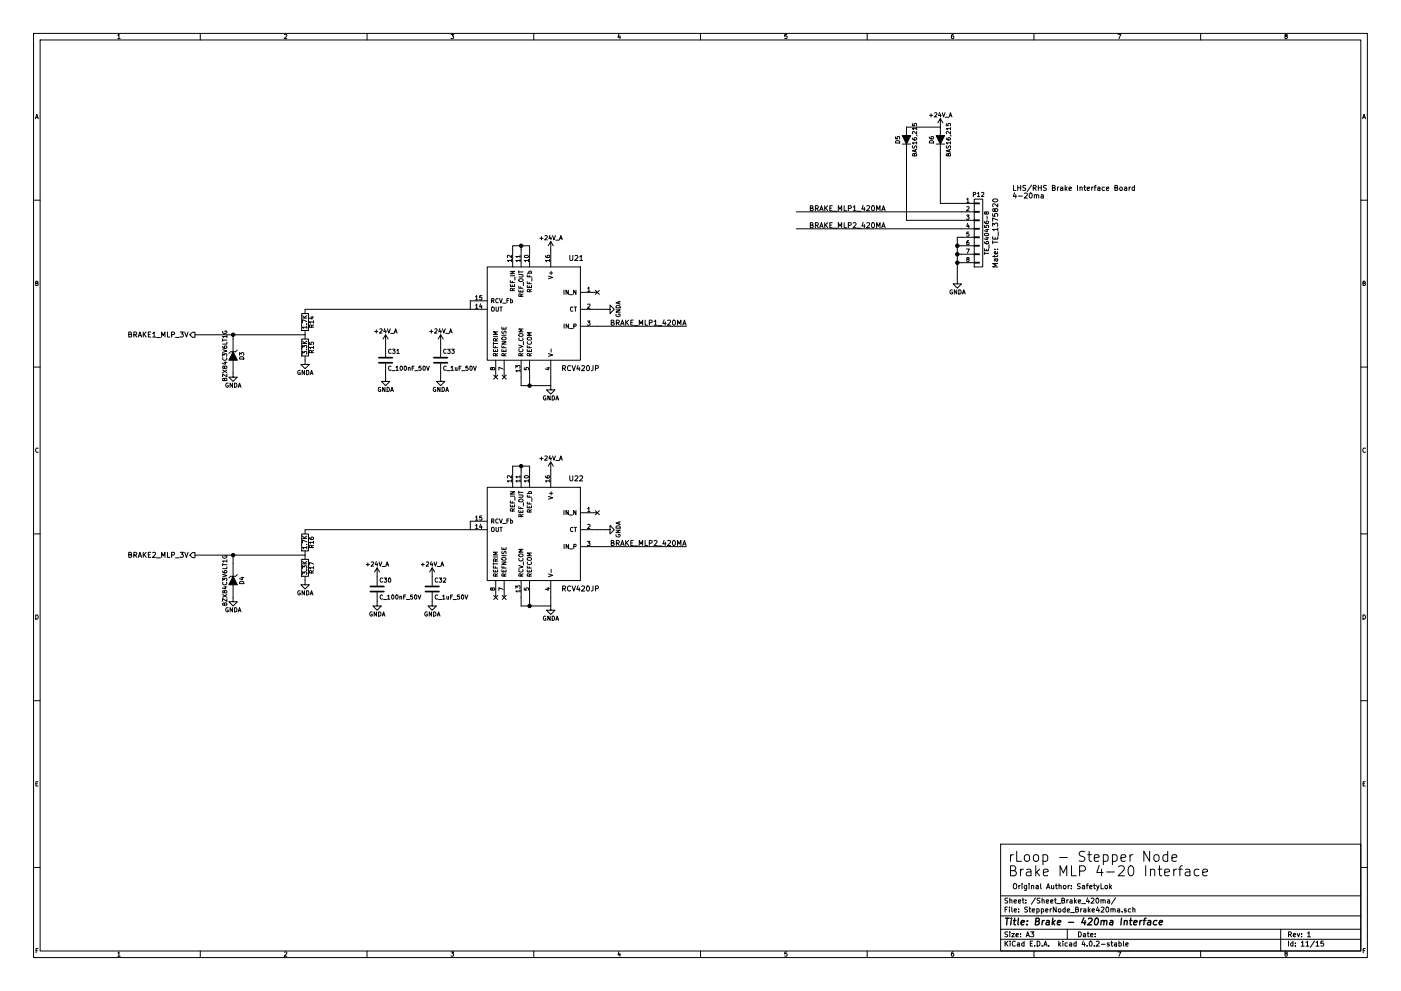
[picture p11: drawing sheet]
EESchema Schematic File Version 2
LIBS:rloopStepperNode-rescue
LIBS:power
LIBS:device
LIBS:transistors
LIBS:conn
LIBS:linear
LIBS:regul
LIBS:74xx
LIBS:cmos4000
LIBS:adc-dac
LIBS:memory
LIBS:xilinx
LIBS:microcontrollers
LIBS:dsp
LIBS:analog_switches
LIBS:motorola
LIBS:texas
LIBS:intel
LIBS:audio
LIBS:interface
LIBS:digital-audio
LIBS:philips
LIBS:display
LIBS:cypress
LIBS:siliconi
LIBS:opto
LIBS:atmel
LIBS:contrib
LIBS:valves
LIBS:rloop
LIBS:rloopStepperNode-cache
EELAYER 25 0
EELAYER END
$Descr A3 16535 11693
encoding utf-8
Sheet 11 15
Title "Brake - 420ma Interface"
Date ""
Rev "1"
Comp ""
Comment1 ""
Comment2 ""
Comment3 ""
Comment4 ""
$EndDescr
Text Notes 11950 2350 0    60   ~ 0
LHS/RHS Brake Interface Board\n4-20ma
Text Notes 11900 10350 0    118  ~ 0
rLoop - Stepper Node\nBrake MLP 4-20 Interface\n
Text Notes 11950 10500 0    60   ~ 0
Original Author: SafetyLok
Text HLabel 2300 3950 0    60   Output ~ 0
BRAKE1_MLP_3V
$Comp
L +24V_A #PWR0139
U 1 1
P 6500 2950
F 0 "#PWR0139" H 6500 2800 50  0001 C CNN
F 1 "+24V_A" H 6500 3090 50  0000 C CNN
F 2 "" H 6500 2950 60  0000 C CNN
F 3 "" H 6500 2950 60  0000 C CNN
	1    6500 2950
	-1   0    0    -1  
$EndComp
$Comp
L GNDA #PWR0140
U 1 1
P 6500 4550
F 0 "#PWR0140" H 6500 4300 50  0001 C CNN
F 1 "GNDA" H 6500 4400 50  0000 C CNN
F 2 "" H 6500 4550 50  0000 C CNN
F 3 "" H 6500 4550 50  0000 C CNN
	1    6500 4550
	1    0    0    -1  
$EndComp
$Comp
L GNDA #PWR0141
U 1 1
P 7150 3650
F 0 "#PWR0141" H 7150 3400 50  0001 C CNN
F 1 "GNDA" H 7150 3500 50  0000 C CNN
F 2 "" H 7150 3650 50  0000 C CNN
F 3 "" H 7150 3650 50  0000 C CNN
	1    7150 3650
	0    -1   -1   0   
$EndComp
Text Label 7200 3850 0    60   ~ 0
BRAKE_MLP1_420MA
Text Label 9550 2500 0    60   ~ 0
BRAKE_MLP1_420MA
$Comp
L +24V_A #PWR0142
U 1 1
P 11100 1500
F 0 "#PWR0142" H 11100 1350 50  0001 C CNN
F 1 "+24V_A" H 11100 1640 50  0000 C CNN
F 2 "" H 11100 1500 60  0000 C CNN
F 3 "" H 11100 1500 60  0000 C CNN
	1    11100 1500
	-1   0    0    -1  
$EndComp
$Comp
L +24V_A #PWR0143
U 1 1
P 6500 5550
F 0 "#PWR0143" H 6500 5400 50  0001 C CNN
F 1 "+24V_A" H 6500 5690 50  0000 C CNN
F 2 "" H 6500 5550 60  0000 C CNN
F 3 "" H 6500 5550 60  0000 C CNN
	1    6500 5550
	-1   0    0    -1  
$EndComp
$Comp
L GNDA #PWR0144
U 1 1
P 6500 7150
F 0 "#PWR0144" H 6500 6900 50  0001 C CNN
F 1 "GNDA" H 6500 7000 50  0000 C CNN
F 2 "" H 6500 7150 50  0000 C CNN
F 3 "" H 6500 7150 50  0000 C CNN
	1    6500 7150
	1    0    0    -1  
$EndComp
$Comp
L GNDA #PWR0145
U 1 1
P 4450 7100
F 0 "#PWR0145" H 4450 6850 50  0001 C CNN
F 1 "GNDA" H 4450 6950 50  0000 C CNN
F 2 "" H 4450 7100 50  0000 C CNN
F 3 "" H 4450 7100 50  0000 C CNN
	1    4450 7100
	1    0    0    -1  
$EndComp
$Comp
L GNDA #PWR0146
U 1 1
P 5100 7100
F 0 "#PWR0146" H 5100 6850 50  0001 C CNN
F 1 "GNDA" H 5100 6950 50  0000 C CNN
F 2 "" H 5100 7100 50  0000 C CNN
F 3 "" H 5100 7100 50  0000 C CNN
	1    5100 7100
	1    0    0    -1  
$EndComp
$Comp
L +24V_A #PWR0147
U 1 1
P 4450 6800
F 0 "#PWR0147" H 4450 6650 50  0001 C CNN
F 1 "+24V_A" H 4450 6940 50  0000 C CNN
F 2 "" H 4450 6800 60  0000 C CNN
F 3 "" H 4450 6800 60  0000 C CNN
	1    4450 6800
	-1   0    0    -1  
$EndComp
$Comp
L +24V_A #PWR0148
U 1 1
P 5100 6800
F 0 "#PWR0148" H 5100 6650 50  0001 C CNN
F 1 "+24V_A" H 5100 6940 50  0000 C CNN
F 2 "" H 5100 6800 60  0000 C CNN
F 3 "" H 5100 6800 60  0000 C CNN
	1    5100 6800
	-1   0    0    -1  
$EndComp
Text Label 7200 6450 0    60   ~ 0
BRAKE_MLP2_420MA
$Comp
L RCV420JP U21
U 1 1
P 6850 3150
F 0 "U21" H 6900 3250 60  0000 C CNN
F 1 "RCV420JP" H 6850 1950 60  0000 C CNN
F 2 "" H 6850 3150 60  0001 C CNN
F 3 "" H 6850 3150 60  0000 C CNN
	1    6850 3150
	-1   0    0    -1  
$EndComp
$Comp
L RCV420JP U22
U 1 1
P 6850 5750
F 0 "U22" H 6900 5850 60  0000 C CNN
F 1 "RCV420JP" H 6850 4550 60  0000 C CNN
F 2 "" H 6850 5750 60  0001 C CNN
F 3 "" H 6850 5750 60  0000 C CNN
	1    6850 5750
	-1   0    0    -1  
$EndComp
$Comp
L C_100nF_50V C30
U 1 1
P 4450 6950
F 0 "C30" H 4475 7050 50  0000 L CNN
F 1 "C_100nF_50V" H 4475 6850 50  0000 L CNN
F 2 "RLOOP_FOOTPRINTS:rLoop_C_0603" H 4488 6800 50  0001 C CNN
F 3 "" H 4450 6950 50  0000 C CNN
	1    4450 6950
	1    0    0    -1  
$EndComp
$Comp
L C_1uF_50V C32
U 1 1
P 5100 6950
F 0 "C32" H 5125 7050 50  0000 L CNN
F 1 "C_1uF_50V" H 5125 6850 50  0000 L CNN
F 2 "RLOOP_FOOTPRINTS:rLoop_C_0603" H 5138 6800 50  0001 C CNN
F 3 "" H 5100 6950 50  0000 C CNN
	1    5100 6950
	1    0    0    -1  
$EndComp
$Comp
L GNDA #PWR0149
U 1 1
P 4550 4450
F 0 "#PWR0149" H 4550 4200 50  0001 C CNN
F 1 "GNDA" H 4550 4300 50  0000 C CNN
F 2 "" H 4550 4450 50  0000 C CNN
F 3 "" H 4550 4450 50  0000 C CNN
	1    4550 4450
	1    0    0    -1  
$EndComp
$Comp
L GNDA #PWR0150
U 1 1
P 5200 4450
F 0 "#PWR0150" H 5200 4200 50  0001 C CNN
F 1 "GNDA" H 5200 4300 50  0000 C CNN
F 2 "" H 5200 4450 50  0000 C CNN
F 3 "" H 5200 4450 50  0000 C CNN
	1    5200 4450
	1    0    0    -1  
$EndComp
$Comp
L +24V_A #PWR0151
U 1 1
P 4550 4050
F 0 "#PWR0151" H 4550 3900 50  0001 C CNN
F 1 "+24V_A" H 4550 4190 50  0000 C CNN
F 2 "" H 4550 4050 60  0000 C CNN
F 3 "" H 4550 4050 60  0000 C CNN
	1    4550 4050
	-1   0    0    -1  
$EndComp
$Comp
L +24V_A #PWR0152
U 1 1
P 5200 4050
F 0 "#PWR0152" H 5200 3900 50  0001 C CNN
F 1 "+24V_A" H 5200 4190 50  0000 C CNN
F 2 "" H 5200 4050 60  0000 C CNN
F 3 "" H 5200 4050 60  0000 C CNN
	1    5200 4050
	-1   0    0    -1  
$EndComp
$Comp
L C_100nF_50V C31
U 1 1
P 4550 4250
F 0 "C31" H 4575 4350 50  0000 L CNN
F 1 "C_100nF_50V" H 4575 4150 50  0000 L CNN
F 2 "RLOOP_FOOTPRINTS:rLoop_C_0603" H 4588 4100 50  0001 C CNN
F 3 "" H 4550 4250 50  0000 C CNN
	1    4550 4250
	1    0    0    -1  
$EndComp
$Comp
L C_1uF_50V C33
U 1 1
P 5200 4250
F 0 "C33" H 5225 4350 50  0000 L CNN
F 1 "C_1uF_50V" H 5225 4150 50  0000 L CNN
F 2 "RLOOP_FOOTPRINTS:rLoop_C_0603" H 5238 4100 50  0001 C CNN
F 3 "" H 5200 4250 50  0000 C CNN
	1    5200 4250
	1    0    0    -1  
$EndComp
$Comp
L 1.7K R14
U 1 1
P 3600 3800
F 0 "R14" V 3680 3800 50  0000 C CNN
F 1 "1.7K" V 3600 3800 50  0000 C CNN
F 2 "RLOOP_FOOTPRINTS:rLoop_R_0603" V 3530 3800 50  0001 C CNN
F 3 "" H 3600 3800 50  0000 C CNN
	1    3600 3800
	1    0    0    -1  
$EndComp
$Comp
L 3.3K R15
U 1 1
P 3600 4100
F 0 "R15" V 3680 4100 50  0000 C CNN
F 1 "3.3K" V 3600 4100 50  0000 C CNN
F 2 "RLOOP_FOOTPRINTS:rLoop_R_0603" V 3530 4100 50  0001 C CNN
F 3 "" H 3600 4100 50  0000 C CNN
	1    3600 4100
	1    0    0    -1  
$EndComp
$Comp
L GNDA #PWR0153
U 1 1
P 3600 4250
F 0 "#PWR0153" H 3600 4000 50  0001 C CNN
F 1 "GNDA" H 3600 4100 50  0000 C CNN
F 2 "" H 3600 4250 50  0000 C CNN
F 3 "" H 3600 4250 50  0000 C CNN
	1    3600 4250
	1    0    0    -1  
$EndComp
Text HLabel 2300 6550 0    60   Output ~ 0
BRAKE2_MLP_3V
$Comp
L 1.7K R16
U 1 1
P 3600 6400
F 0 "R16" V 3680 6400 50  0000 C CNN
F 1 "1.7K" V 3600 6400 50  0000 C CNN
F 2 "RLOOP_FOOTPRINTS:rLoop_R_0603" V 3530 6400 50  0001 C CNN
F 3 "" H 3600 6400 50  0000 C CNN
	1    3600 6400
	1    0    0    -1  
$EndComp
$Comp
L 3.3K R17
U 1 1
P 3600 6700
F 0 "R17" V 3680 6700 50  0000 C CNN
F 1 "3.3K" V 3600 6700 50  0000 C CNN
F 2 "RLOOP_FOOTPRINTS:rLoop_R_0603" V 3530 6700 50  0001 C CNN
F 3 "" H 3600 6700 50  0000 C CNN
	1    3600 6700
	1    0    0    -1  
$EndComp
$Comp
L GNDA #PWR0154
U 1 1
P 3600 6850
F 0 "#PWR0154" H 3600 6600 50  0001 C CNN
F 1 "GNDA" H 3600 6700 50  0000 C CNN
F 2 "" H 3600 6850 50  0000 C CNN
F 3 "" H 3600 6850 50  0000 C CNN
	1    3600 6850
	1    0    0    -1  
$EndComp
$Comp
L BZX84C3V6LT1G D3
U 1 1
P 2750 4200
F 0 "D3" H 2750 4300 50  0000 C CNN
F 1 "BZX84C3V6LT1G" H 2750 4100 50  0000 C CNN
F 2 "RLOOP_FOOTPRINTS:rLoop_SOT23" H 2650 4200 50  0001 C CNN
F 3 "" H 2750 4200 50  0000 C CNN
	1    2750 4200
	0    1    1    0   
$EndComp
$Comp
L GNDA #PWR0155
U 1 1
P 2750 4400
F 0 "#PWR0155" H 2750 4150 50  0001 C CNN
F 1 "GNDA" H 2750 4250 50  0000 C CNN
F 2 "" H 2750 4400 50  0000 C CNN
F 3 "" H 2750 4400 50  0000 C CNN
	1    2750 4400
	1    0    0    -1  
$EndComp
$Comp
L BZX84C3V6LT1G D4
U 1 1
P 2750 6850
F 0 "D4" H 2750 6950 50  0000 C CNN
F 1 "BZX84C3V6LT1G" H 2750 6750 50  0000 C CNN
F 2 "RLOOP_FOOTPRINTS:rLoop_SOT23" H 2650 6850 50  0001 C CNN
F 3 "" H 2750 6850 50  0000 C CNN
	1    2750 6850
	0    1    1    0   
$EndComp
$Comp
L GNDA #PWR0156
U 1 1
P 2750 7050
F 0 "#PWR0156" H 2750 6800 50  0001 C CNN
F 1 "GNDA" H 2750 6900 50  0000 C CNN
F 2 "" H 2750 7050 50  0000 C CNN
F 3 "" H 2750 7050 50  0000 C CNN
	1    2750 7050
	1    0    0    -1  
$EndComp
$Comp
L TE_640456-8 P12
U 1 1
P 11500 2350
F 0 "P12" H 11550 2400 50  0000 C CNN
F 1 "TE_640456-8" V 11650 1950 50  0000 C CNN
F 2 "RLOOP_FOOTPRINTS:rLoop_TE640456-8" H 11550 1950 50  0001 C CNN
F 3 "" H 11550 1950 50  0000 C CNN
	1    11500 2350
	1    0    0    -1  
$EndComp
Text Label 9550 2700 0    60   ~ 0
BRAKE_MLP2_420MA
$Comp
L BAS16,215 D6
U 1 1
P 11100 1650
F 0 "D6" H 11100 1750 50  0000 C CNN
F 1 "BAS16,215" H 11100 1550 50  0000 C CNN
F 2 "RLOOP_FOOTPRINTS:rLoop_SOT23" H 11000 1650 50  0001 C CNN
F 3 "" H 11100 1650 50  0000 C CNN
	1    11100 1650
	0    -1   -1   0   
$EndComp
$Comp
L BAS16,215 D5
U 1 1
P 10700 1650
F 0 "D5" H 10700 1750 50  0000 C CNN
F 1 "BAS16,215" H 10700 1550 50  0000 C CNN
F 2 "RLOOP_FOOTPRINTS:rLoop_SOT23" H 10600 1650 50  0001 C CNN
F 3 "" H 10700 1650 50  0000 C CNN
	1    10700 1650
	0    -1   -1   0   
$EndComp
$Comp
L GNDA #PWR0157
U 1 1
P 11300 3300
F 0 "#PWR0157" H 11300 3050 50  0001 C CNN
F 1 "GNDA" H 11300 3150 50  0000 C CNN
F 2 "" H 11300 3300 50  0000 C CNN
F 3 "" H 11300 3300 50  0000 C CNN
	1    11300 3300
	1    0    0    -1  
$EndComp
Connection ~ 6150 5500
Wire Wire Line
	6150 5550 6150 5500
Wire Wire Line
	6250 5500 6250 5550
Wire Wire Line
	6050 5500 6250 5500
Wire Wire Line
	6050 5550 6050 5500
Connection ~ 11300 2900
Wire Wire Line
	11350 2900 11300 2900
Connection ~ 11300 3000
Wire Wire Line
	11300 3000 11350 3000
Connection ~ 11300 3100
Wire Wire Line
	11300 3100 11350 3100
Wire Wire Line
	11300 2800 11300 3300
Wire Wire Line
	11350 2800 11300 2800
Wire Wire Line
	10700 2600 11350 2600
Wire Wire Line
	10700 1800 10700 2600
Wire Wire Line
	11100 2400 11350 2400
Wire Wire Line
	11100 1800 11100 2400
Wire Wire Line
	11100 1500 10700 1500
Wire Wire Line
	9400 2700 11350 2700
Wire Wire Line
	2300 6550 3600 6550
Wire Wire Line
	5550 6250 3600 6250
Wire Wire Line
	2300 3950 3600 3950
Wire Wire Line
	7050 6450 8100 6450
Connection ~ 6250 7150
Wire Wire Line
	6250 7050 6250 7150
Wire Wire Line
	6500 7150 6500 7050
Wire Wire Line
	6150 7150 6500 7150
Wire Wire Line
	6150 7050 6150 7150
Wire Wire Line
	5550 6150 5550 6250
Wire Wire Line
	9400 2500 11350 2500
Wire Wire Line
	7050 3850 8100 3850
Connection ~ 6250 4550
Wire Wire Line
	6250 4450 6250 4550
Wire Wire Line
	6500 4550 6500 4450
Wire Wire Line
	6150 4550 6500 4550
Wire Wire Line
	6150 4450 6150 4550
Wire Wire Line
	3600 3650 5550 3650
Wire Wire Line
	5550 3650 5550 3550
NoConn ~ 7050 6050
$Comp
L GNDA #PWR0158
U 1 1
P 7150 6250
F 0 "#PWR0158" H 7150 6000 50  0001 C CNN
F 1 "GNDA" H 7150 6100 50  0000 C CNN
F 2 "" H 7150 6250 50  0000 C CNN
F 3 "" H 7150 6250 50  0000 C CNN
	1    7150 6250
	0    -1   -1   0   
$EndComp
Wire Wire Line
	7150 6250 7050 6250
NoConn ~ 5950 7050
NoConn ~ 5850 7050
NoConn ~ 5950 4450
NoConn ~ 5850 4450
Wire Wire Line
	7150 3650 7050 3650
NoConn ~ 7050 3450
Wire Wire Line
	6050 2950 6050 2900
Wire Wire Line
	6050 2900 6250 2900
Wire Wire Line
	6250 2900 6250 2950
Wire Wire Line
	6150 2950 6150 2900
Connection ~ 6150 2900
Wire Wire Line
	5200 4100 5200 4050
Wire Wire Line
	4550 4100 4550 4050
Wire Wire Line
	4550 4400 4550 4450
Wire Wire Line
	5200 4400 5200 4450
Wire Wire Line
	2750 4000 2750 3950
Connection ~ 2750 3950
Wire Wire Line
	2750 6650 2750 6550
Connection ~ 2750 6550
$EndSCHEMATC
